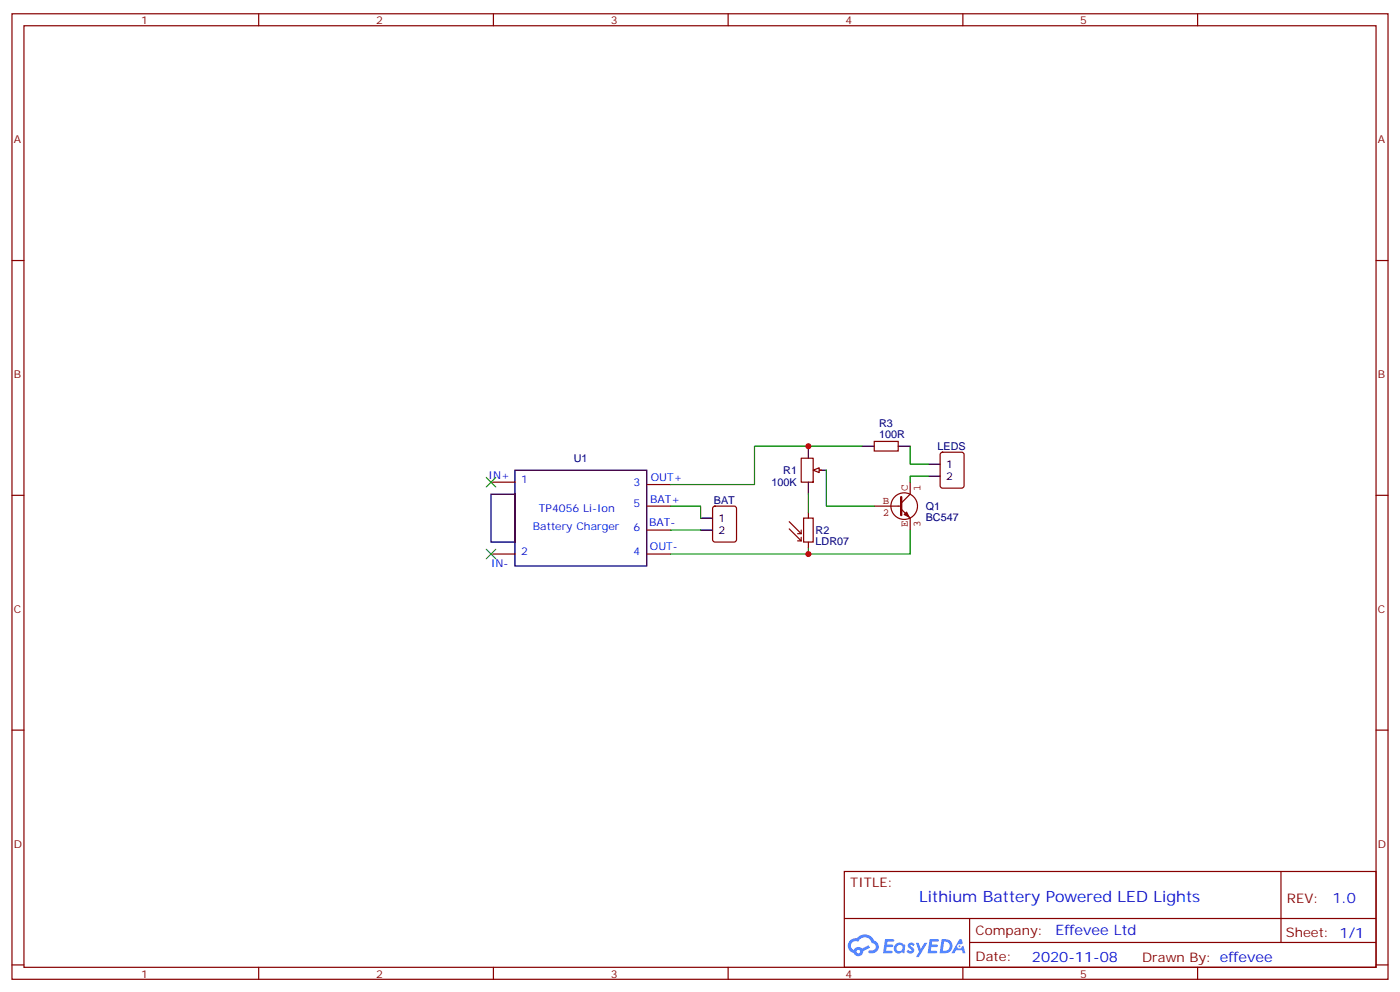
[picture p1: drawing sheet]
<svg xmlns="http://www.w3.org/2000/svg" width="412mm" height="292mm" viewBox="0 0 412 292" stroke-linecap="round" stroke-linejoin="round" font-family="sans-serif">
<g fill="none" stroke="#870000" stroke-width=".35">
<path d="M3.5 4.1h405.4v284.3h-405.4zM7.1 7.6h398.2v277.3h-398.2zM76.2 4.1v3.5M145.3 4.1v3.5M214.5 4.1v3.5M283.6 4.1v3.5M352.8 4.1v3.5M3.5 76.7h3.6M405.3 76.7h3.6M3.5 145.9h3.6M405.3 145.9h3.6M3.5 215h3.6"/>
<path d="M405.3 215h3.6M248.7 256.6h156.6v28.3h-156.6zM377.3 256.7v20.8M248.7 270.5h156.5M285.6 277.5h119.6M285.6 270.5v14.1M3.5 284.2h3.6M76.2 284.9v3.5M145.3 284.9v3.5M214.5 284.9v3.5M283.6 284.9v3.5M352.8 284.9v3.5"/>
<path d="M405.3 284.2h3.6"/>
</g>
<g fill="#5487ff">
<path d="M267.7 277.8a1.22 1.22 0 0 1 1.7 .3l-.4 .6a.47 .47 0 0 0-.3-.4 .47 .47 0 0 0-.5 .1l.1 .3a1.14 1.14 0 0 1 .8 1.7 1.14 1.14 0 0 1-1.9 0l-.2-.2 .5-.5 .7 .4a.29 .29 0 0 0 .3-.2 .29 .29 0 0 0-.2-.4 1.04 1.04 0 0 1-.6-1.7z"/>
<path d="M260.7 276.6h2.4l.3 .2-.2 .5h-1.8l-.1 .9h1.5l.3 .3-.3 .4h-1.6l-.2 1.1 1.7 .1 .2 .3-.2 .3h-2.6z"/>
<path d="M273.8 276.6h2.4l.3 .2-.1 .5h-1.8l-.2 .9h1.6l.3 .3-.4 .4h-1.6l-.1 1.1 1.7 .1 .2 .3-.2 .3h-2.6z"/>
<path d="M282.6 276.6h.7l.3 1.2-.6 .3a.69 .69 0 0 0-1 .3 .69 .69 0 0 0 .4 1 .69 .69 0 0 0 .9-.6l.5-.3 .6 2.2h-.8l-.2-.9h-1.8l-.5 .9h-.8z"/>
<path d="M269.8 277.7h.8l.6 1.8 1.1-1.8h.9l-2.6 4.1h-.8l.9-1.5z"/>
<path d="M277.4 276.6l-.6 4.1h1.3a2.11 2.11 0 0 0 2.5-2.1 2.11 2.11 0 0 0-2.5-2zM278.1 277.3a1.39 1.39 0 0 1 1.7 1.4 1.39 1.39 0 0 1-1.8 1.3h-.3z"/>
<path d="M263.7 278.2a1.54 1.54 0 0 0-.1 2.1 1.54 1.54 0 0 0 2.2 .2l.6 .2 .3-2.3-.2-.2-.4-.1a1.49 1.49 0 0 0-2.4 .1zM264 279.2a.94 .94 0 0 1 1.8 0 .94 .94 0 0 1-1.8 0z"/>
<path d="M250.4 276.9a2.18 2.18 0 0 0 1.1 3.8 1.44 1.44 0 0 0 1.6 .9 1.44 1.44 0 0 0 1.2-1.5l2-1-.5-.7-1.9 .9a1.47 1.47 0 0 0-2.4 .5 1.39 1.39 0 0 1-.7-2 1.39 1.39 0 0 1 2-.4 2.12 2.12 0 0 1 2.2-1.3 2.12 2.12 0 0 1 1.9 1.6 1.14 1.14 0 0 1 1.1 1.5 1.14 1.14 0 0 1-1.7 .7 .43 .43 0 0 0-.5 .3 .43 .43 0 0 0 .4 .5 1.98 1.98 0 0 0 2.5-1.2 1.98 1.98 0 0 0-1.2-2.5 3.1 3.1 0 0 0-5.3-.7l-.9 .1zM252.3 280.2a.55 .55 0 0 1 1.1 0 .55 .55 0 0 1-1.1 0z"/>
<circle cx="282.6" cy="278.7" r=".26"/>
</g>
<path d="M236 134.9h3.5v7.1h-3.5zM240.2 138.5h1.8M277.2 133.4l.4-.2h5.7l.6 .4 .1 9.5-.5 .6-5.9 .1-.6-.5-.1-9.4zM144.6 142h7.1M190.5 142.7h7.1M190.5 149h7.1M190.5 156.1h7.1M210.1 149.3l.5-.3h5.7l.6 .5 .1 9.4-.5 .7h-5.9l-.6-.4-.1-9.4zM144.6 163.2h7.1M190.5 163.2h7.1" fill="none" stroke="#870000" stroke-width=".35"/>
<path d="M151.7 138.5h38.8v28.2h-38.8zM238.1 131.4v3.5M239.9 138.5h3.5M273.4 136.7h3.5M144.6 145.5h7.1v14.1h-7.1zM206.4 152.6h3.5M206.4 156.1h3.5M238.1 142v3.5M273.4 140.2h3.5" fill="none" stroke="#000" stroke-width=".35"/>
<path d="M197.6 149h8.8v3.6M197.6 156.1h8.8" fill="none" stroke="#008700" stroke-width=".35"/>
<path d="M239.5 138.5l1.8-.7v1.4z" fill="#f0f0f0" stroke="#870000" stroke-width=".35"/>
<path d="M243.4 138.5v10.5h14.1M254 131.4h-31.8v11.3h-24.6M268.1 131.4v5.3h5.3M238.1 145.5v5.3M268.1 156.1v7.1h-30M273.4 140.2h-5.3v1.8M238.1 161.4v1.8h-40.5" fill="none" stroke="#008700" stroke-width=".35"/>
<g fill="none" stroke="#850000" stroke-width=".35">
<path d="M232.5 155.8l3.5 3.5M232.5 153.6l3.5 3.6M234.9 159.3h1.1M234.9 157.2h1.1M236 156.1v1.1M236 158.2v1.1M236.7 152.6h2.8v7h-2.8zM238.1 150.8v1.8M238.1 159.6v1.8M257.5 149h8M265.5 149.9l2.6 2.7v3.5M268.1 142v3.5l-2.6 2.7"/>
<path d="M270.3 149a3.9 3.9 0 0 0-5.6-3.5 3.9 3.9 0 0 0-.8 6.6 3.9 3.9 0 0 0 6.3-2.1l.1-.8"/>
</g>
<path d="M266.3 151.5l.8-.7 .7 1.4z" fill="#850000" stroke="#850000" stroke-width=".35"/>
<path d="M265.5 146.4v5.3" fill="none" stroke="#850000" stroke-width=".71"/>
<path d="M143.2 140.6l2.8 2.8M146 140.6l-2.8 2.8M143.2 161.7l2.8 2.9M146 161.7l-2.8 2.9" fill="none" stroke="#3c3" stroke-width=".35"/>
<path d="M254 131.4h3.5M264.6 131.4h3.5" fill="none" stroke="#000" stroke-width=".35"/>
<path d="M257.5 130h7.1v2.8h-7.1z" fill="none" stroke="#870000" stroke-width=".35"/>
<g fill="#c00">
<circle cx="238.1" cy="131.4" r=".88"/>
<circle cx="238.1" cy="163.2" r=".88"/>
</g>
<text font-size="4.6" fill="#00f" x="270.8" y="265.7">Lithium Battery Powered LED Lights</text>
<g font-size="4.2" fill="#00f">
<text x="392.5" y="265.9">1.0</text>
<text x="310.9" y="275.5">Effevee Ltd</text>
<text x="304" y="283.3">2020-11-08</text>
</g>
<g font-size="3.9" fill="#800">
<text x="250.5" y="261.2">TITLE:</text>
<text x="379.1" y="265.9">REV:</text>
<text x="287.4" y="275.4">Company:</text>
<text x="378.7" y="276">Sheet: 1/1</text>
<text x="287.4" y="283.1">Date:</text>
<text x="336.4" y="283.2">Drawn By: effevee</text>
</g>
<g font-size="3.2" fill="#800">
<text x="41.6" y="7.1">1</text>
<text x="110.8" y="7.1">2</text>
<text x="179.9" y="7.1">3</text>
<text x="249.1" y="7.1">4</text>
<text x="318.2" y="7.1">5</text>
<text x="4.1" y="42.2">A</text>
<text x="405.9" y="42.2">A</text>
<text x="4.1" y="111.3">B</text>
<text x="405.9" y="111.3">B</text>
<text x="4.1" y="180.4">C</text>
<text x="405.9" y="180.4">C</text>
<text x="4.1" y="249.6">D</text>
<text x="405.9" y="249.6">D</text>
<text x="41.6" y="287.9">1</text>
<text x="110.8" y="287.9">2</text>
<text x="179.9" y="287.9">3</text>
<text x="249.1" y="287.9">4</text>
<text x="318.2" y="287.9">5</text>
</g>
<g font-size="3.2" fill="#000080">
<text x="258.9" y="125.8">R3</text>
<text x="258.9" y="128.9">100R</text>
<text x="169" y="136.1">U1</text>
<text x="276.2" y="132.6">LEDS</text>
<text x="227.2" y="143.1">100K</text>
<text x="230.7" y="139.6">R1</text>
<text x="210.3" y="148.4">BAT</text>
<text x="272.7" y="153.4">BC547</text>
<text x="272.7" y="150.2">Q1</text>
<text x="240.2" y="160.4">LDR07</text>
<text x="240.2" y="157.3">R2</text>
</g>
<g font-size="3.2">
<text x="278.7" y="137.8">1</text>
<text x="278.7" y="141.3">2</text>
<text x="211.7" y="153.6">1</text>
<text x="211.7" y="157.2">2</text>
</g>
<g font-size="3.2" fill="#00f">
<text x="143.9" y="140.9">IN+</text>
<text x="153.6" y="142.3">1</text>
<text x="186.6" y="143.1">3</text>
<text x="191.7" y="141.6">OUT+</text>
<text x="186.6" y="149.4">5</text>
<text x="191.5" y="148">BAT+</text>
<text x="158.7" y="150.8">TP4056 Li-Ion</text>
<text x="191.2" y="155">BAT-</text>
<text x="157" y="156.1">Battery Charger</text>
<text x="186.6" y="156.5">6</text>
<text x="144.6" y="167">IN-</text>
<text x="153.6" y="163.5">2</text>
<text x="186.6" y="163.5">4</text>
<text x="191.5" y="162.1">OUT-</text>
</g>
<g font-size="3.2" fill="#840000">
<text x="260.1" y="148.3">B</text>
<text x="267.4" y="144.7" transform="rotate(-90 267.4 144.7)">C</text>
<text x="271.1" y="144.7" transform="rotate(-90 271.1 144.7)">1</text>
<text x="260.1" y="152">2</text>
<text x="267.4" y="155.3" transform="rotate(-90 267.4 155.3)">E</text>
<text x="271.1" y="155.3" transform="rotate(-90 271.1 155.3)">3</text>
</g>
</svg>
